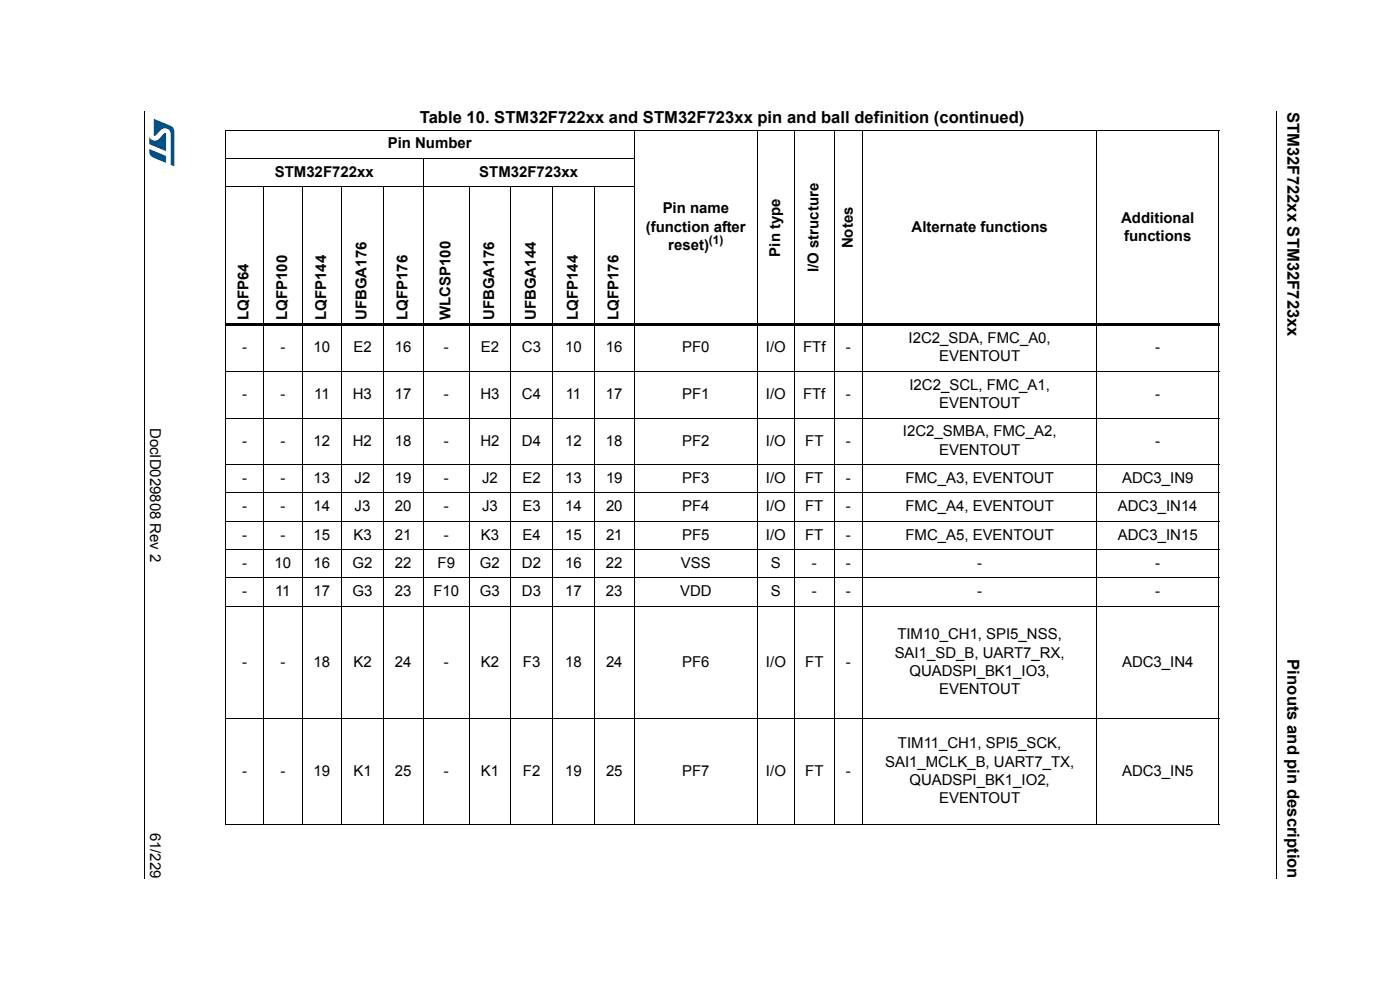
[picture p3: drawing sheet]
<svg xmlns="http://www.w3.org/2000/svg" width="297mm" height="210mm" viewBox="0 0 297 210" stroke-linecap="round" stroke-linejoin="round" font-family="sans-serif">
<path d="M30.6 23.6l.2 .1zM270.7 23.6l.1 .1z" fill="#000"/>
<path d="M30.7 23.7v162.6M270.7 23.7v162.6" fill="none" stroke="#000" stroke-width=".21"/>
<path d="M31.7 25.2h5.3v10h-5.3z" fill="#fff"/>
<g fill="#005189">
<path d="M32.7 25.2l3.5 1.5a1.35 1.35 0 0 1 .8 1.2l-.1 7.3-.7-.3v-6.4a1.31 1.31 0 0 0-1.1-1.3 1.31 1.31 0 0 0-1.4 .8l-.7 .7-.3 .1z"/>
<path d="M31.7 31.6l3.5 1.5v1.4l-1.6-.6a2.16 2.16 0 0 1-1.9-1.3z"/>
<path d="M31.7 29.1a1.43 1.43 0 0 0 1.7 .6l1.4-1.4h.4v3.7l-3.4-1.4z"/>
</g>
<g fill="none" stroke="#000" stroke-width=".21">
<path d="M47.7 27.6h211M47.7 33.6h87M47.7 39.6h87M47.8 27.7v147M55.9 39.5v135.3M64.1 39.5v135.3M72.5 39.5v135.3M81.3 39.5v135.3M89.8 33.5v141.3M99.6 39.5v135.3M108.3 39.5v135.3M117.3 39.5v135.3"/>
<path d="M126.1 39.5v135.3M134.6 27.5v147.3M160.7 27.5v147.3M168.6 27.5v147.3M177 27.5v147.3M183.1 27.5v147.3M232.7 27.5v147.3M258.6 27.7v147M47.7 78.8h211M47.7 88.6h211M47.7 98.5h211M47.7 104.5h211"/>
<path d="M47.7 110.5h211M47.7 116.5h211M47.7 122.5h211M47.7 128.5h211M47.7 152.4h211M47.7 174.8h211"/>
</g>
<path d="M47.7 68.6h211v.6h-211z" fill="#000"/>
<g font-size="3.5">
<text x="273.2" y="23.7" transform="rotate(90 273.2 23.7)">STM32F722xx STM32F723xx</text>
<text x="89.1" y="26.1">Table 10. STM32F722xx and STM32F723xx pin and ball definition (continued)</text>
<text x="273.2" y="139.8" transform="rotate(90 273.2 139.8)">Pinouts and pin description</text>
</g>
<g font-size="3.2">
<text x="82.3" y="31.5">Pin Number</text>
<text x="58.3" y="37.5">STM32F722xx</text>
<text x="101.7" y="37.5">STM32F723xx</text>
<text x="140.6" y="45.2">Pin name</text>
<text x="237.9" y="47.2">Additional</text>
<text x="137" y="49.1">(function after</text>
<text x="141.8" y="53">reset)</text>
<text x="180.9" y="52.7" transform="rotate(-90 180.9 52.7)">Notes</text>
<text x="193.4" y="49.1">Alternate functions</text>
<text x="238.5" y="51.1">functions</text>
<text x="165.5" y="54.4" transform="rotate(-90 165.5 54.4)">Pin type</text>
<text x="173.7" y="57.7" transform="rotate(-90 173.7 57.7)">I/O structure</text>
<text x="52.7" y="67.8" transform="rotate(-90 52.7 67.8)">LQFP64</text>
<text x="60.9" y="67.8" transform="rotate(-90 60.9 67.8)">LQFP100</text>
<text x="69.2" y="67.8" transform="rotate(-90 69.2 67.8)">LQFP144</text>
<text x="77.8" y="67.8" transform="rotate(-90 77.8 67.8)">UFBGA176</text>
<text x="86.4" y="67.8" transform="rotate(-90 86.4 67.8)">LQFP176</text>
<text x="95.6" y="67.8" transform="rotate(-90 95.6 67.8)">WLCSP100</text>
<text x="104.8" y="67.8" transform="rotate(-90 104.8 67.8)">UFBGA176</text>
<text x="113.7" y="67.8" transform="rotate(-90 113.7 67.8)">UFBGA144</text>
<text x="122.6" y="67.8" transform="rotate(-90 122.6 67.8)">LQFP144</text>
<text x="131.2" y="67.8" transform="rotate(-90 131.2 67.8)">LQFP176</text>
<text x="51.4" y="74.7">-</text>
<text x="59.5" y="74.7">-</text>
<text x="66.5" y="74.7">10</text>
<text x="75" y="74.7">E2</text>
<text x="83.8" y="74.7">16</text>
<text x="94.2" y="74.7">-</text>
<text x="102" y="74.7">E2</text>
<text x="110.8" y="74.7">C3</text>
<text x="119.9" y="74.7">10</text>
<text x="128.6" y="74.7">16</text>
<text x="144.7" y="74.7">PF0</text>
<text x="162.5" y="74.7">I/O</text>
<text x="170.4" y="74.7">FTf</text>
<text x="179.5" y="74.7">-</text>
<text x="192.8" y="72.8">I2C2_SDA, FMC_A0,</text>
<text x="199.2" y="76.6">EVENTOUT</text>
<text x="245.1" y="74.7">-</text>
<text x="193" y="82.7">I2C2_SCL, FMC_A1,</text>
<text x="51.4" y="84.6">-</text>
<text x="59.5" y="84.6">-</text>
<text x="66.7" y="84.6">11</text>
<text x="74.9" y="84.6">H3</text>
<text x="83.8" y="84.6">17</text>
<text x="94.2" y="84.6">-</text>
<text x="101.9" y="84.6">H3</text>
<text x="110.7" y="84.6">C4</text>
<text x="120" y="84.6">11</text>
<text x="128.6" y="84.6">17</text>
<text x="144.7" y="84.6">PF1</text>
<text x="162.5" y="84.6">I/O</text>
<text x="170.4" y="84.6">FTf</text>
<text x="179.5" y="84.6">-</text>
<text x="199.2" y="86.5">EVENTOUT</text>
<text x="245.1" y="84.6">-</text>
<text x="31.9" y="90.7" transform="rotate(90 31.9 90.7)">DocID029808 Rev 2</text>
<text x="51.4" y="94.5">-</text>
<text x="59.5" y="94.5">-</text>
<text x="66.5" y="94.5">12</text>
<text x="74.9" y="94.5">H2</text>
<text x="83.8" y="94.5">18</text>
<text x="94.2" y="94.5">-</text>
<text x="101.9" y="94.5">H2</text>
<text x="110.7" y="94.5">D4</text>
<text x="119.9" y="94.5">12</text>
<text x="128.6" y="94.5">18</text>
<text x="144.7" y="94.5">PF2</text>
<text x="162.5" y="94.5">I/O</text>
<text x="170.8" y="94.5">FT</text>
<text x="179.5" y="94.5">-</text>
<text x="191.6" y="92.5">I2C2_SMBA, FMC_A2,</text>
<text x="245.1" y="94.5">-</text>
<text x="199.2" y="96.4">EVENTOUT</text>
<text x="51.4" y="102.4">-</text>
<text x="59.5" y="102.4">-</text>
<text x="66.5" y="102.4">13</text>
<text x="75.2" y="102.4">J2</text>
<text x="83.8" y="102.4">19</text>
<text x="94.2" y="102.4">-</text>
<text x="102.3" y="102.4">J2</text>
<text x="110.9" y="102.4">E2</text>
<text x="119.9" y="102.4">13</text>
<text x="128.6" y="102.4">19</text>
<text x="144.7" y="102.4">PF3</text>
<text x="162.5" y="102.4">I/O</text>
<text x="170.8" y="102.4">FT</text>
<text x="179.5" y="102.4">-</text>
<text x="192.1" y="102.4">FMC_A3, EVENTOUT</text>
<text x="238.1" y="102.4">ADC3_IN9</text>
<text x="51.4" y="108.4">-</text>
<text x="59.5" y="108.4">-</text>
<text x="66.5" y="108.4">14</text>
<text x="75.2" y="108.4">J3</text>
<text x="83.8" y="108.4">20</text>
<text x="94.2" y="108.4">-</text>
<text x="102.3" y="108.4">J3</text>
<text x="110.9" y="108.4">E3</text>
<text x="119.9" y="108.4">14</text>
<text x="128.6" y="108.4">20</text>
<text x="144.7" y="108.4">PF4</text>
<text x="162.5" y="108.4">I/O</text>
<text x="170.8" y="108.4">FT</text>
<text x="179.5" y="108.4">-</text>
<text x="192.1" y="108.4">FMC_A4, EVENTOUT</text>
<text x="237.2" y="108.4">ADC3_IN14</text>
<text x="51.4" y="114.4">-</text>
<text x="59.5" y="114.4">-</text>
<text x="66.5" y="114.4">15</text>
<text x="75" y="114.4">K3</text>
<text x="83.8" y="114.4">21</text>
<text x="94.2" y="114.4">-</text>
<text x="102" y="114.4">K3</text>
<text x="110.9" y="114.4">E4</text>
<text x="119.9" y="114.4">15</text>
<text x="128.6" y="114.4">21</text>
<text x="144.7" y="114.4">PF5</text>
<text x="162.5" y="114.4">I/O</text>
<text x="170.8" y="114.4">FT</text>
<text x="179.5" y="114.4">-</text>
<text x="192.1" y="114.4">FMC_A5, EVENTOUT</text>
<text x="237.2" y="114.4">ADC3_IN15</text>
<text x="51.4" y="120.4">-</text>
<text x="58.3" y="120.4">10</text>
<text x="66.5" y="120.4">16</text>
<text x="74.8" y="120.4">G2</text>
<text x="83.8" y="120.4">22</text>
<text x="92.8" y="120.4">F9</text>
<text x="101.8" y="120.4">G2</text>
<text x="110.8" y="120.4">D2</text>
<text x="119.9" y="120.4">16</text>
<text x="128.6" y="120.4">22</text>
<text x="144.5" y="120.4">VSS</text>
<text x="163.6" y="120.4">S</text>
<text x="172.2" y="120.4">-</text>
<text x="179.5" y="120.4">-</text>
<text x="207.3" y="120.4">-</text>
<text x="245.1" y="120.4">-</text>
<text x="51.4" y="126.4">-</text>
<text x="58.4" y="126.4">11</text>
<text x="66.5" y="126.4">17</text>
<text x="74.8" y="126.4">G3</text>
<text x="83.8" y="126.4">23</text>
<text x="92" y="126.4">F10</text>
<text x="101.8" y="126.4">G3</text>
<text x="110.7" y="126.4">D3</text>
<text x="119.9" y="126.4">17</text>
<text x="128.6" y="126.4">23</text>
<text x="144.3" y="126.4">VDD</text>
<text x="163.6" y="126.4">S</text>
<text x="172.2" y="126.4">-</text>
<text x="179.5" y="126.4">-</text>
<text x="207.3" y="126.4">-</text>
<text x="245.1" y="126.4">-</text>
<text x="190.4" y="135.5">TIM10_CH1, SPI5_NSS,</text>
<text x="51.4" y="141.3">-</text>
<text x="59.5" y="141.3">-</text>
<text x="66.5" y="141.3">18</text>
<text x="75" y="141.3">K2</text>
<text x="83.8" y="141.3">24</text>
<text x="94.2" y="141.3">-</text>
<text x="102" y="141.3">K2</text>
<text x="111" y="141.3">F3</text>
<text x="119.9" y="141.3">18</text>
<text x="128.6" y="141.3">24</text>
<text x="144.7" y="141.3">PF6</text>
<text x="162.5" y="141.3">I/O</text>
<text x="170.8" y="141.3">FT</text>
<text x="179.5" y="141.3">-</text>
<text x="189.8" y="139.4">SAI1_SD_B, UART7_RX,</text>
<text x="193" y="143.3">QUADSPI_BK1_IO3,</text>
<text x="238.1" y="141.3">ADC3_IN4</text>
<text x="199.2" y="147.2">EVENTOUT</text>
<text x="190.5" y="158.6">TIM11_CH1, SPI5_SCK,</text>
<text x="51.4" y="164.5">-</text>
<text x="59.5" y="164.5">-</text>
<text x="66.5" y="164.5">19</text>
<text x="75" y="164.5">K1</text>
<text x="83.8" y="164.5">25</text>
<text x="94.2" y="164.5">-</text>
<text x="102" y="164.5">K1</text>
<text x="111" y="164.5">F2</text>
<text x="119.9" y="164.5">19</text>
<text x="128.6" y="164.5">25</text>
<text x="144.7" y="164.5">PF7</text>
<text x="162.5" y="164.5">I/O</text>
<text x="170.8" y="164.5">FT</text>
<text x="179.5" y="164.5">-</text>
<text x="187.8" y="162.5">SAI1_MCLK_B, UART7_TX,</text>
<text x="193" y="166.4">QUADSPI_BK1_IO2,</text>
<text x="238.1" y="164.5">ADC3_IN5</text>
<text x="199.2" y="170.3">EVENTOUT</text>
<text x="31.9" y="176.6" transform="rotate(90 31.9 176.6)">61/229</text>
</g>
<text font-size="2.5" x="150.4" y="51.7">(1)</text>
</svg>
